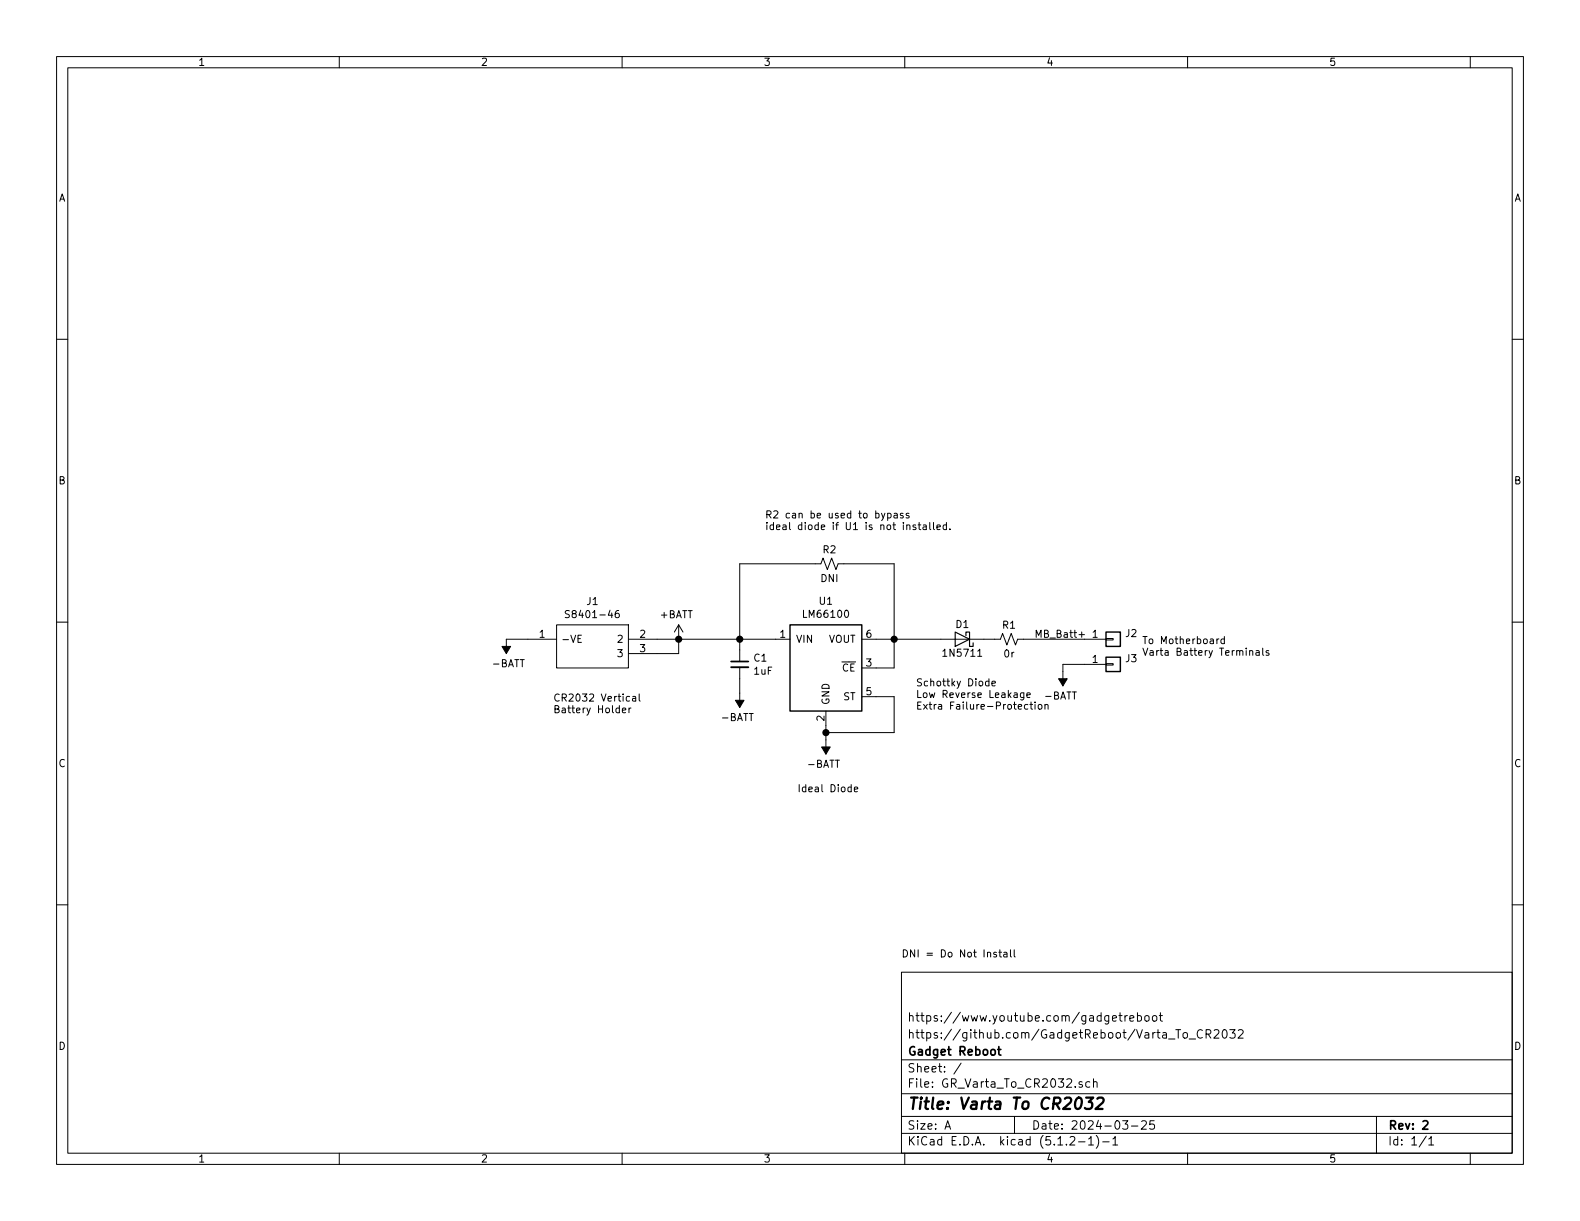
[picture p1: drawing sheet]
<svg xmlns="http://www.w3.org/2000/svg" width="279mm" height="216mm" viewBox="0 0 279 216" stroke-linecap="round" stroke-linejoin="round" font-family="sans-serif">
<g fill="none" stroke="#000" stroke-width=".18">
<path d="M10 10h259.4v195.9h-259.4zM12 12h255.4v191.9h-255.4zM60 10v2M110 10v2M160 10v2M210 10v2M260 10v2M10 60h2M267.4 60h2M156.5 90.8l-.4 1.1-.2 .1M157 90.8h.3l.3 .2-.1 .5h-.5M157 90.8v1.2"/>
<path d="M158.1 90.8h.5l.1 .8M158.7 91.1h-.5l-.1 .2v.2h.6M159.7 90.8h-.3l-.2 .1 .1 .2 .4 .1v.3h-.5M160.4 92.9l.1-.1 .3 .1 .1 .7M160.7 90.8h-.3l-.2 .1 .1 .2 .4 .1v.3h-.5M161.9 92.9l-.3-.1-.2 .2 .1 .2 .4 .1v.3h-.5M162.4 92.8h.4M162.5 92.4v1.1l.3 .1M163.3 92.9h.5v.7M163.8 93.1l-.4 .1-.2 .1 .2 .3h.4M164.4 92.4v1.1l.2 .1M165.1 92.4v1.1l.2 .1"/>
<path d="M165.7 93.2l.6-.1-.1-.2-.3-.1-.2 .2v.6h.5M167.4 92.9l-.4-.1-.2 .2 .1 .6h.5M167.4 92.4v1.2M168 93.5v.1M10 110h2M98.4 110.5h12.7v7.6h-12.7zM98.4 113h-8.9v2.6M100.7 108h-.5l-.3 .2 .2 .3 .5 .2v.4l-.2 .1h-.5M102.2 112.9h.4M102.8 112.3h-.6v1.3h.6M109.4 108l-.4 .1-.2 .4v.6l.2 .1h.4l.1-.2-.1-.5-.4-.1-.2 .3M111.1 113h28.6"/>
<path d="M120 110.5l.8 1.3M120 110.5v5.1h-8.9M120 110.5l-.7 1.3M130.8 117v-17.3h14.4l.3-1 .8 2 .8-2 .7 2 .4-1h9.9v18.4h-5.7M130.8 118v7.1M152.4 113h24.5l.4-1 .8 2 .7-2 .8 2 .4-1h15.6M172.9 116.1h.7M190.8 112.2h1M191.3 111.7v1M195.6 112.9h1.2v.3h-1.2zM195.6 117.3h1.2v.3h-1.2zM195.6 117.5h-7.6v3.8"/>
<path d="M215.2 113v.8M215.5 113h-.2l-.1 .2M216.5 113h-.3l-.3 .2 .1 .6h.5M216.5 112.5v1.3M221 115.2l.2-.2 .3 .1v.8M222.1 115.1h.5l.1 .8M222.7 115.3l-.5 .1-.1 .2v.2h.6M223.3 114.6v1.1l.2 .2M224.4 115.1l-.3-.1-.2 .2 .1 .2 .4 .1v.3h-.5M267.4 110h2M110.1 125.6l.6-.1-.1-.3h-.3l-.2 .2v.6h.5M111.2 125.2v.8"/>
<path d="M111.3 123.2l-.3-.1-.3 .3 .1 .5h.5M111.6 125.2h-.3l-.1 .2M111.9 123.2h.5v.8M112.4 123.4l-.4 .1-.2 .2 .1 .2h.5M113 122.7v1.1l.2 .2M146 125.7v7.7M150.5 139.2h-.3l-.3 .2 .1 .6h.5M150.5 138.7v1.3M151.1 139.6l.6-.1-.1-.3h-.3l-.2 .1v.7h.5M152.4 123.2h5.7v6.3h-12.1M174.9 120.5l-.4-.1-.2 .3 .1 .5h.5M174.9 120v1.3"/>
<path d="M175.4 120.9l.6-.1v-.3l-.4-.1-.2 .2 .1 .6h.5M181.1 122.5v1l-.3 .3-.3-.1M181.1 122.6l-.4-.1-.3 .2 .1 .6h.6M181.6 122.9l.6-.1-.1-.2-.3-.1-.2 .2v.6h.5M181.8 124.6h-.4l-.2 .2 .1 .5h.5M182.1 124.6h.5M182.3 124.1v1.1l.3 .2M183 124.1v.2M183 124.6v.8M183.7 124.6h.3l.3 .2-.2 .5-.3 .1-.2-.1zM184.8 124.7l.2-.1h.3v.8M184.8 124.6v.8"/>
<path d="M10 160h2M267.4 160h2M159.4 171.9h108v32h-108zM176.2 168.4h-.3l-.2 .2 .1 .1 .4 .2v.3h-.5M176.6 168.4h.5M176.8 167.9v1.1l.3 .2M177.5 168.4h.5l.1 .8M178.1 168.7h-.5l-.1 .2v.3h.6M178.7 167.9v1.1l.2 .2M179.3 167.9v1.1l.2 .2M197.9 179.6h.5M198.1 179.1v1.3l.3 .2"/>
<path d="M198.9 179.6v1M199.4 179.6l-.3 .1-.2 .2M201.1 179.7l.5-.1 .3 .3-.1 .5-.2 .2-.5-.1M201.1 179.1v1.5M202.5 179.7l.2-.1 .4 .1v.7l-.2 .2-.4-.2zM203.9 179.7l.2-.1 .4 .1v.7l-.2 .2-.4-.2zM205 179.6h.6M205.2 179.1v1.3l.4 .2M159.4 197.4h108M159.4 193.4h108M159.4 187.4h108M167.1 199.7l.5-1.5 .5 1.5"/>
<path d="M167.2 199.2h.8M170 188l-1.3 1.9M179.4 197.4v3M191.4 191.3h-.4l-.2 .2 .1 .2 .5 .1v.4h-.6M192.7 191.3h-.4l-.3 .2 .1 .6 .2 .2 .4-.1M193.4 191.4l.2-.1h.3l.1 1M193.4 190.8v1.5M196.7 180.1l.7-.2v-.2l-.5-.1-.2 .2 .1 .7h.6M198.5 198.2h.9l-.4 .6 .4 .1v.6l-.2 .2-.7-.2M199.8 180.1l.7-.2-.1-.2-.4-.1-.2 .2v.7h.6M200.1 199.1h1.1M201.9 198.3l.2-.1h.3l.3 .1v.3v.2l-.9 .9h.9"/>
<path d="M204.1 198.2h-.7l-.1 .7 .2-.1h.5l.2 .2-.1 .5-.2 .2-.6-.2M209.3 182.7l.2-.1 .4 .1v.7l-.2 .2-.4-.2zM210.3 183.7h1.1M212.6 182.2a.59 .59 0 0 0-.7 0 .59 .59 0 0 0-.2 .7 .56 .56 0 0 0 .3 .6 .56 .56 0 0 0 .6-.1M213.3 182.9l.7-.1 .1-.2-.1-.5h-.7v1.5M213.6 182.9l.5 .7M214.7 182.2l.2-.1h.4l.2 .1v.3v.2l-.9 .9h.9M216.3 182.1h.2a.8 .8 0 0 1 .5 .7 .8 .8 0 0 1-.5 .8 1 1 0 0 1-.2-1.5zM217.5 182.1h.9l-.5 .6 .4 .1v.6l-.2 .2-.6-.2M219 182.2l.2-.1h.4l.2 .4-.9 1.1h.9M243.4 197.4v6.5M60 203.9v2"/>
<path d="M110 203.9v2M159.4 200.4h108M160 203.9v2M189.2 201.1l.2-.1h.4l.2 .1 .1 .3-.1 .2-.8 .9h.9M190.7 201.9h1.2M192.5 201.4l.4-.4v1.5M192.5 202.5h.9M193.9 200.8a1.71 1.71 0 0 1 0 2.2M195 201.9h1.1M196.8 201.4l.4-.4v1.5M196.8 202.5h.8M210 203.9v2"/>
<path d="M252.2 200.9l-1.2 1.9M252.7 201.4l.4-.4v1.5M252.7 202.5h.8M260 203.9v2"/>
</g>
<path d="M129.3 117h3M176.4 185.6h.6M176.6 185.1v1.3l.4 .2M251.6 198.3l.3-.1h.3l.3 .4-.9 1.1h.9" fill="none" stroke="#000" stroke-width=".3"/>
<path d="M190.4 194.3a.46 .46 0 0 1 .5-.2 .46 .46 0 0 1 .4 .4 1.15 1.15 0 0 1-.8 1.6l-.2-.1a1.5 1.5 0 0 1 .1-1.7zM192.1 194.1h1.2l-.8 .7 .5 .1 .2 .3-.2 .7-.3 .2h-.6l-.3-.2M194.1 194.3l.3-.2h.4l.3 .2v.4l-.1 .2-1.3 1.2h1.3" fill="none" stroke="#000" stroke-width=".41"/>
<path d="M88.8 114.3h1.5l-.8 1.3zM130 123.8h1.6l-.8 1.3zM145.3 132.1h1.5l-.8 1.3zM187.2 120h1.5l-.7 1.3z" fill="#000" stroke="#000" stroke-width=".18"/>
<path d="M139.7 110.5h12.7v15.2h-12.7zM195.6 111.8h2.5v2.5h-2.5zM195.6 116.2h2.5v2.5h-2.5z" fill="none" stroke="#000" stroke-width=".25"/>
<g fill="#000" stroke="#000" stroke-width=".25">
<circle cx="120" cy="113" r=".51"/>
<circle cx="130.8" cy="113" r=".51"/>
<circle cx="158.1" cy="113" r=".51"/>
<circle cx="146.1" cy="129.5" r=".51"/>
</g>
<path d="M168.9 111.8l2.5 1.2-2.5 1.3zM170.8 112.4v-.6h.6v2.5h.7v-.6" fill="none" stroke="#000" stroke-width=".2"/>
<path d="M129.3 118h3" fill="none" stroke="#000" stroke-width=".33"/>
<text font-size="2.8" x="160.4" y="196.2">Title: Varta To CR2032</text>
<g font-size="2.1">
<text x="160.4" y="183.6">https://github.com/GadgetReboot/Varta_To_CR2032</text>
<text x="160.4" y="180.6">https://www.youtube.com/gadgetreboot</text>
<text x="160.4" y="189.6">Sheet: /</text>
<text x="160.4" y="186.6">Gadget Reboot</text>
<text x="160.4" y="192.3">File: GR_Varta_To_CR2032.sch</text>
<text x="160.4" y="202.5">KiCad E.D.A. kicad (5.1.2-1)-1</text>
<text x="160.4" y="199.7">Size: A</text>
<text x="182.4" y="199.7">Date: 2024-03-25</text>
<text x="245.4" y="199.7">Rev: 2</text>
<text x="245.4" y="202.5">Id: 1/1</text>
</g>
<g font-size="1.8">
<text x="35" y="11.6">1</text>
<text x="85" y="11.6">2</text>
<text x="135" y="11.6">3</text>
<text x="185" y="11.6">4</text>
<text x="235" y="11.6">5</text>
<text x="10.4" y="35.6">A</text>
<text x="267.8" y="35.6">A</text>
<text x="10.4" y="85.6">B</text>
<text x="267.8" y="85.6">B</text>
<text x="135.3" y="91.7">R2 can be used to bypass</text>
<text x="135.3" y="93.7">ideal diode if U1 is not installed.</text>
<text x="145.6" y="97.8">R2</text>
<text x="103.8" y="107">J1</text>
<text x="144.9" y="106.9">U1</text>
<text x="145.2" y="102.9">DNI</text>
<text x="95.4" y="112.8">1</text>
<text x="99.2" y="113.7">-VE</text>
<text x="100.9" y="109.3">S8401-46</text>
<text x="109.4" y="113.7">2</text>
<text x="113.2" y="112.8">2</text>
<text x="116.7" y="109.3">+BATT</text>
<text x="137.9" y="112.8">1</text>
<text x="140.7" y="113.7">VIN</text>
<text x="142.3" y="109.2">LM66100</text>
<text x="146.5" y="113.7">VOUT</text>
<text x="153.2" y="112.8">6</text>
<text x="169.1" y="111">D1</text>
<text x="177.3" y="111.2">R1</text>
<text x="182.9" y="112.8">MB_Batt+</text>
<text x="193.2" y="112.8">1</text>
<text x="199.1" y="112.6">J2</text>
<text x="201.9" y="113.9">To Motherboard</text>
<text x="87.3" y="118">-BATT</text>
<text x="109.4" y="116.2">3</text>
<text x="113.2" y="115.3">3</text>
<text x="133.3" y="117">C1</text>
<text x="133.4" y="119.3">1uF</text>
<text x="148.9" y="118.7">CE</text>
<text x="153.2" y="117.9">3</text>
<text x="167.1" y="116.1">1N5711</text>
<text x="177.6" y="116.3">0r</text>
<text x="193.2" y="117.2">1</text>
<text x="199.1" y="117.1">J3</text>
<text x="201.9" y="116">Varta Battery Terminals</text>
<text x="97.8" y="124.1">CR2032 Vertical</text>
<text x="146.7" y="124.7" transform="rotate(-90 146.7 124.7)">GND</text>
<text x="149.1" y="123.8">ST</text>
<text x="153.2" y="122.9">5</text>
<text x="161.9" y="121.4">Schottky Diode</text>
<text x="161.9" y="123.4">Low Reverse Leakage</text>
<text x="161.9" y="125.5">Extra Failure-Protection</text>
<text x="184.9" y="123.7">-BATT</text>
<text x="97.8" y="126.1">Battery Holder</text>
<text x="127.8" y="127.5">-BATT</text>
<text x="145.8" y="127.5" transform="rotate(-90 145.8 127.5)">2</text>
<text x="10.4" y="135.6">C</text>
<text x="143" y="135.8">-BATT</text>
<text x="267.8" y="135.6">C</text>
<text x="141" y="140.1">Ideal Diode</text>
<text x="159.4" y="169.3">DNI = Do Not Install</text>
<text x="10.4" y="185.6">D</text>
<text x="267.8" y="185.6">D</text>
<text x="35" y="205.5">1</text>
<text x="85" y="205.5">2</text>
<text x="135" y="205.5">3</text>
<text x="185" y="205.5">4</text>
<text x="235" y="205.5">5</text>
</g>
</svg>
